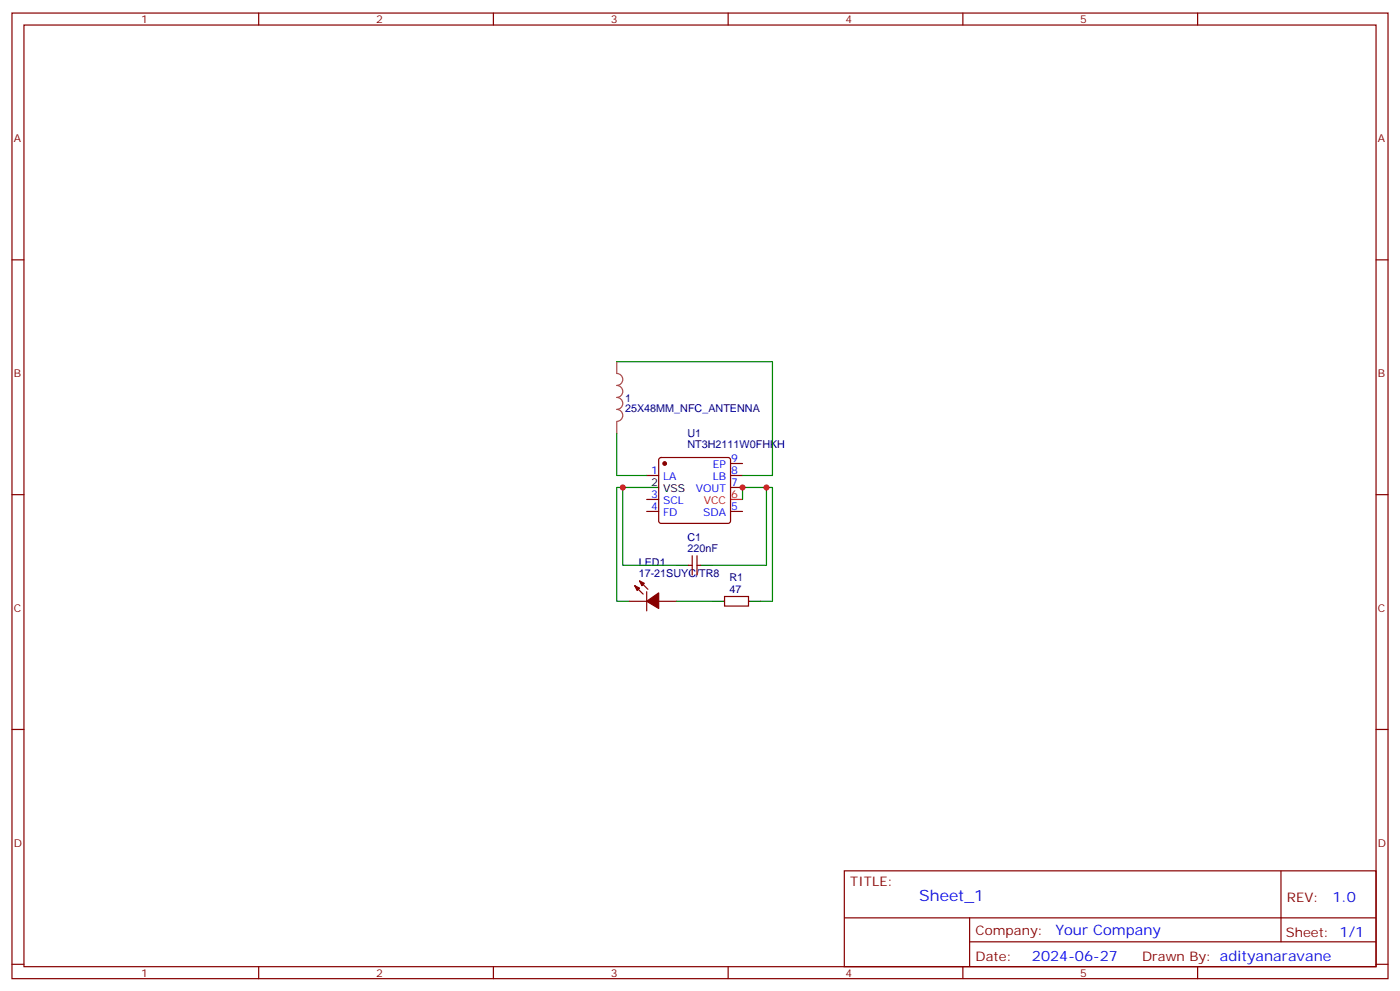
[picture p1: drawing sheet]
<svg xmlns="http://www.w3.org/2000/svg" width="412mm" height="292mm" viewBox="0 0 412 292" stroke-linecap="round" stroke-linejoin="round" font-family="sans-serif">
<g fill="none" stroke="#870000" stroke-width=".35">
<path d="M3.5 3.8h405.4v284.4h-405.4zM7.1 7.4h398.2v277.3h-398.2zM76.2 3.8v3.6M145.3 3.8v3.6M214.5 3.8v3.6M283.6 3.8v3.6M352.8 3.8v3.6M3.5 76.5h3.6M405.3 76.5h3.6M194.3 134.9l.4-.2h19.8l.5 .2 .2 .5v18l-.2 .5-.5 .2h-19.8l-.5-.2-.2-.5v-18zM215.2 136.5h3.5M3.5 145.7h3.6"/>
<path d="M190.5 140h3.5M190.5 150.6h3.5M190.5 147.1h3.5M215.2 140h3.5M215.2 143.5h3.5M215.2 150.6h3.5M405.3 145.7h3.6M185.2 177.1h5.3M187 172.5l2.4 2.4M188.4 171.1l2.5 2.4M190.5 174.2v5.7M194 177.1h5.3"/>
<path d="M202.8 166.5h1.1M203.9 163.7v5.6M205.3 163.7v5.6M205.3 166.5h1.1M213.4 175.6h7.1v2.9h-7.1zM3.5 214.8h3.6M405.3 214.8h3.6M248.7 256.4h156.6v28.3h-156.6zM377.3 256.5v20.8M248.7 270.3h156.5M285.6 277.3h119.6M285.6 270.3v14.1"/>
<path d="M3.5 284h3.6M76.2 284.7v3.5M145.3 284.7v3.5M214.5 284.7v3.5M283.6 284.7v3.5M352.8 284.7v3.5M405.3 284h3.6"/>
</g>
<path d="M215.2 147.1h3.5" fill="none" stroke="#f00" stroke-width=".35"/>
<path d="M190.5 143.5h3.5M199.3 166.5h3.5M206.4 166.5h3.5M209.9 177.1h3.5M220.5 177.1h3.5" fill="none" stroke="#000" stroke-width=".35"/>
<g fill="#870000" stroke="#870000" stroke-width=".35">
<path d="M187 172.5l1.4 .7-.7 .7z"/>
<path d="M188.4 171.1l1.4 .7-.7 .7z"/>
<path d="M190.5 177.1l3.5-2.5v4.6z"/>
<circle cx="195.8" cy="136.5" r=".53"/>
</g>
<path d="M181.7 106.5v3.5a1.76 1.76 0 0 1 1.7 1.7 1.76 1.76 0 0 1-1.7 1.8 1.76 1.76 0 0 1 1.7 1.8 1.76 1.76 0 0 1-1.7 1.7 1.76 1.76 0 0 1 1.7 1.8 1.76 1.76 0 0 1-1.7 1.8 1.76 1.76 0 0 1 1.7 1.7 1.76 1.76 0 0 1-1.7 1.8M181.7 124.2v3.5" fill="none" stroke="#a64a4a" stroke-width=".35"/>
<path d="M181.7 106.5h45.8v33.5h-8.8M181.7 127.7v12.3h8.8M183.4 143.5h-1.7v33.6h3.5M190.5 143.5h-7.1v23h15.9M218.7 147.1v-3.6h7.1v23h-15.9M225.8 143.5h1.7v33.6h-3.5M199.3 177.1h10.6" fill="none" stroke="#008700" stroke-width=".35"/>
<g fill="#c00">
<circle cx="225.8" cy="143.5" r=".88"/>
<circle cx="183.4" cy="143.5" r=".88"/>
<circle cx="218.7" cy="143.5" r=".88"/>
</g>
<text font-size="4.6" fill="#00f" x="270.8" y="265.5">Sheet_1</text>
<g font-size="4.2" fill="#00f">
<text x="392.5" y="265.7">1.0</text>
<text x="310.9" y="275.3">Your Company</text>
<text x="304" y="283.1">2024-06-27</text>
</g>
<g font-size="3.9" fill="#800">
<text x="250.5" y="261">TITLE:</text>
<text x="379.1" y="265.7">REV:</text>
<text x="287.4" y="275.2">Company:</text>
<text x="378.7" y="275.8">Sheet: 1/1</text>
<text x="287.4" y="282.9">Date:</text>
<text x="336.4" y="283">Drawn By: adityanaravane</text>
</g>
<g font-size="3.2" fill="#800">
<text x="41.6" y="6.8">1</text>
<text x="110.8" y="6.8">2</text>
<text x="179.9" y="6.8">3</text>
<text x="249.1" y="6.8">4</text>
<text x="318.2" y="6.8">5</text>
<text x="4.1" y="41.9">A</text>
<text x="405.9" y="41.9">A</text>
<text x="4.1" y="111.1">B</text>
<text x="405.9" y="111.1">B</text>
<text x="4.1" y="180.2">C</text>
<text x="405.9" y="180.2">C</text>
<text x="4.1" y="249.4">D</text>
<text x="405.9" y="249.4">D</text>
<text x="41.6" y="287.7">1</text>
<text x="110.8" y="287.7">2</text>
<text x="179.9" y="287.7">3</text>
<text x="249.1" y="287.7">4</text>
<text x="318.2" y="287.7">5</text>
</g>
<g font-size="3.2" fill="#000080">
<text x="184.1" y="118.3">1</text>
<text x="184.1" y="121.3">25X48MM_NFC_ANTENNA</text>
<text x="202.5" y="132">NT3H2111W0FHKH</text>
<text x="202.5" y="128.6">U1</text>
<text x="202.5" y="159.2">C1</text>
<text x="188.1" y="166.6">LED1</text>
<text x="202.5" y="162.6">220nF</text>
<text x="188.1" y="170">17-21SUYC/TR8</text>
<text x="214.9" y="171.2">R1</text>
<text x="214.9" y="174.6">47</text>
</g>
<g font-size="3.2" fill="#00f">
<text x="210" y="137.9">EP</text>
<text x="215.4" y="136.1">9</text>
<text x="191.8" y="139.7">1</text>
<text x="195.3" y="141.4">LA</text>
<text x="209.9" y="141.4">LB</text>
<text x="215.4" y="139.7">8</text>
<text x="215.4" y="143.2">7</text>
<text x="191.8" y="146.7">3</text>
<text x="195.3" y="148.5">SCL</text>
<text x="204.9" y="145">VOUT</text>
<text x="191.8" y="150.2">4</text>
<text x="195.3" y="152">FD</text>
<text x="207.1" y="152">SDA</text>
<text x="215.4" y="150.2">5</text>
</g>
<g font-size="3.2">
<text x="191.8" y="143.2">2</text>
<text x="195.3" y="145">VSS</text>
</g>
<g font-size="3.2" fill="#f00">
<text x="207.3" y="148.5">VCC</text>
<text x="215.4" y="146.7">6</text>
</g>
</svg>
